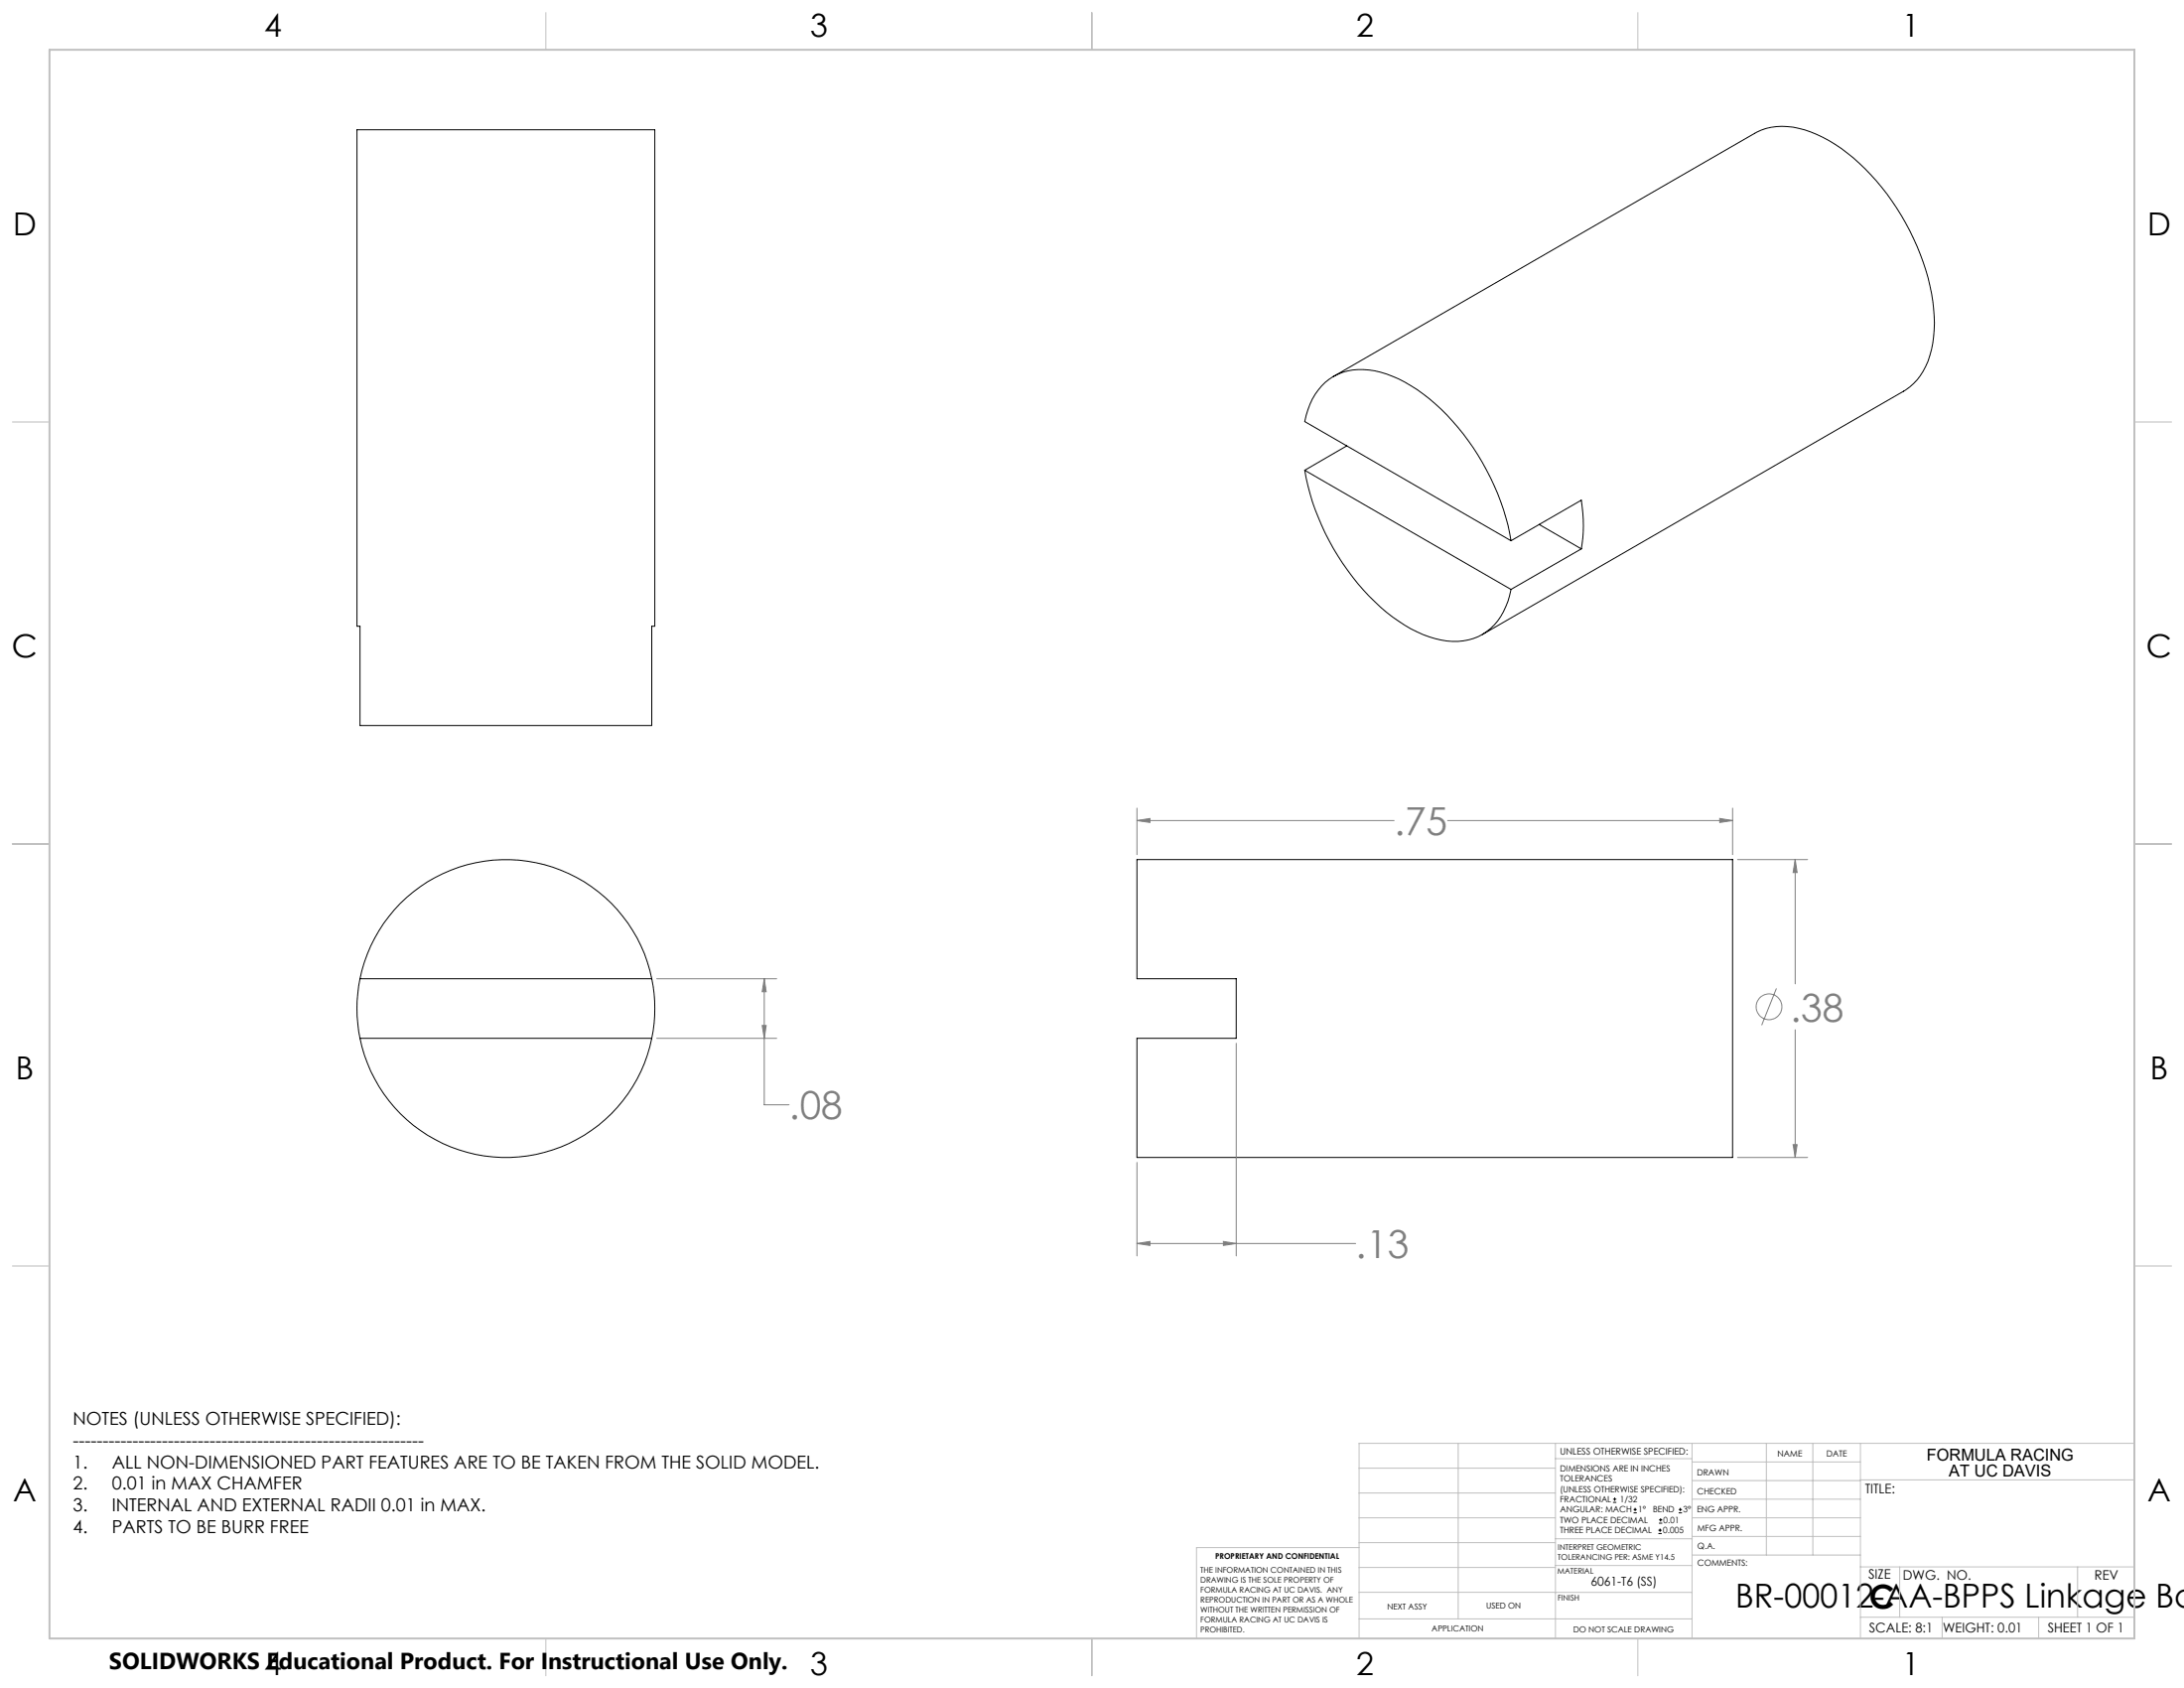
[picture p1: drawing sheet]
<svg xmlns="http://www.w3.org/2000/svg" width="559mm" height="432mm" viewBox="0 0 559 432" stroke-linecap="round" stroke-linejoin="round" font-family="sans-serif">
<g fill="none" stroke="#000" stroke-width=".25">
<path d="M91.3 33.2h76.2v127h-.7v25.4h-74.7v-25.4h-.8zM339.1 97.8a14.7 14.7 0 0 1 14.1-2.6 39.7 39.7 0 0 1 18.4 12.5 62.5 62.5 0 0 1 15 30.6l-52.8-30.5a17.4 17.4 0 0 1 5.3-10zM341.2 96.3l107.7-62.2a15.9 15.9 0 0 1 12.9-.9 41.3 41.3 0 0 1 18.3 13.1 60.5 60.5 0 0 1 14.8 34.5 23.7 23.7 0 0 1-4.4 16.4l-1.9 1.8-1.6 1.1-107.7 62.2M344.6 114.1l-10.8 6.2M333.8 120.3a61.8 61.8 0 0 0 22.5 37.5 27.5 27.5 0 0 0 16.7 6.3 14 14 0 0 0 12.8-10.3l.8-3M333.8 120.3l52.8 30.5M386.6 138.3l18-10.3a36.8 36.8 0 0 1 0 12.4M393.8 134.2l10.8 6.2M404.6 140.4l-18 10.4M290.9 219.9h152.4v76.2h-152.4v-30.5h25.4v-15.2h-25.4zM92.1 250.4a38.1 38.1 0 0 1 37.3-30.5 38.1 38.1 0 0 1 37.4 30.5M92.1 250.4a37.8 37.8 0 0 0 0 15.2"/>
<path d="M92.1 250.4h74.7M166.8 250.4a37.8 37.8 0 0 1 0 15.2M92.1 265.6a38.1 38.1 0 0 0 37.3 30.5 38.1 38.1 0 0 0 37.4-30.5M92.1 265.6h74.7M412.7 384.3h.9M412.7 383.5h.9M413.1 383.1v.8M418 387h.8M418 386.2h.8M418.4 385.7v.9M424.3 392.3h.9M424.3 391.4h.9"/>
<path d="M424.5 389.6h.8M424.5 388.8h.8M424.7 391v.9M424.9 388.4v.8M429.5 387h.9M429.5 386.2h.9M429.9 385.7v.9"/>
</g>
<g fill="none" stroke="#808080" stroke-width=".25">
<path d="M290.9 206.7v11.9M290.9 209.9h65.8M290.9 209.9l3.3-.5v1zM370.4 209.9h72.9M440 209.4l3.3 .5-3.3 .5zM443.3 206.7v11.9M444.6 219.9h17.9M459.3 219.9v31.8M459.3 219.9l.5 3.3h-1zM168 250.4h30.7M195.5 250.4l.5 3.3h-1zM195.5 250.4v32.2h6.4"/>
<path d="M454.5 252.8l-3.8 9.5M168 265.6h30.7M195 262.3h1l-.5 3.3zM316.3 266.9v54.4M459.3 263.4v32.7M290.9 297.4v23.9M444.6 296.1h17.9M458.8 292.8h1l-.5 3.3zM290.9 318.1h56M290.9 318.1l3.3-.5v1zM313 317.6l3.3 .5-3.3 .5z"/>
<circle cx="452.6" cy="257.5" r="3.3"/>
</g>
<g fill="none" stroke="#c0c0c0" stroke-width=".25">
<path d="M139.7 3.2v9.5M279.4 3.2v9.5M419.1 3.2v9.5M3.1 107.9h9.6M546.1 107.9h9.5M3.1 215.9h9.6M546.1 215.9h9.5M3.1 323.8h9.6M546.1 323.8h9.5M347.7 375.6h50.3M373.1 369.2v44.9M398 369.2v49.9"/>
<path d="M398 373.1h34.9M432.9 369.2v49.9M432.9 378.7h43.1M432.9 374h43.1M451.9 369.2v28.6M463.8 369.2v28.6M476 369.2v49.9M476 378.6h70.1M546.1 369.2h-198.4v49.9M347.7 394.6h50.3M347.7 388.3h50.3M347.7 381.9h50.3"/>
<path d="M347.7 395.9h-41.6v23.2M398 393.6h35M432.9 383.5h43.1M432.9 388.3h43.1M432.9 393h43.1M433 397.8h43M139.7 419.1v9.6M279.4 419.1v9.6M347.7 414.1h85.2M347.7 401h50.3M347.7 407.3h50.3M398 407.4h34.9"/>
<path d="M398 400.5h35M419.1 419.1v9.6M476 413.7h70.1M476 400.8h70.1M486.1 400.8v12.9M496.9 413.7v5.4M521.6 413.7v5.4M531.6 400.8v12.9"/>
</g>
<path d="M12.7 12.7h533.4v406.4h-533.4z" fill="none" stroke="#c0c0c0" stroke-width=".5"/>
<path d="M195.5 250.4l.5 3.3h-1zM195 262.3h1l-.5 3.3zM458.8 292.8h1l-.5 3.3zM459.3 219.9l.5 3.3h-1zM440 209.4l3.3 .5-3.3 .5zM290.9 209.9l3.3-.5v1zM313 317.6l3.3 .5-3.3 .5zM290.9 318.1l3.3-.5v1z" fill="#808080"/>
<g font-size="9.9" fill="#808080">
<text x="356.7" y="213.6">.75</text>
<text x="458.1" y="261.3">.38</text>
<text x="201.9" y="286.3">.08</text>
<text x="346.9" y="321.8">.13</text>
</g>
<g font-size="8.5">
<text x="444" y="411.3">BR-00012-AA-BPPS Linkage Ba</text>
<text x="478.3" y="411.4">C</text>
</g>
<g font-size="8.1">
<text x="67.6" y="9.3">4</text>
<text x="207.3" y="9.3">3</text>
<text x="347" y="9.3">2</text>
<text x="486.7" y="9.3">1</text>
<text x="3.3" y="60.1">D</text>
<text x="549.4" y="60.1">D</text>
<text x="3" y="168">C</text>
<text x="549.1" y="168">C</text>
<text x="4" y="276">B</text>
<text x="550.1" y="276">B</text>
<text x="3.3" y="383.9">A</text>
<text x="549.4" y="383.9">A</text>
<text x="67.6" y="428.4">4</text>
<text x="207.3" y="428.4">3</text>
<text x="347" y="428.4">2</text>
<text x="486.7" y="428.4">1</text>
</g>
<text font-size="5.9" x="27.9" y="427">SOLIDWORKS Educational Product. For Instructional Use Only.</text>
<g font-size="4.6">
<text x="18.6" y="364.4">NOTES (UNLESS OTHERWISE SPECIFIED):</text>
<text x="18.6" y="370">-----------------------------------------------------------</text>
<text x="18.6" y="375.5">1.</text>
<text x="28.7" y="375.5">ALL NON-DIMENSIONED PART FEATURES ARE TO BE TAKEN FROM THE SOLID MODEL.</text>
<text x="18.6" y="381.1">2.</text>
<text x="28.7" y="381.1">0.01 in MAX CHAMFER</text>
<text x="18.6" y="386.7">3.</text>
<text x="28.7" y="386.7">INTERNAL AND EXTERNAL RADII 0.01 in MAX.</text>
<text x="18.6" y="392.3">4.</text>
<text x="28.7" y="392.3">PARTS TO BE BURR FREE</text>
</g>
<g font-size="4.2">
<text x="493" y="373.5">FORMULA RACING</text>
<text x="498.7" y="377.8">AT UC DAVIS</text>
</g>
<g font-size="3.4">
<text x="477.2" y="381.9">TITLE:</text>
<text x="478.1" y="404">SIZE</text>
<text x="486.9" y="404">DWG. NO.</text>
<text x="535.9" y="404.1">REV</text>
<text x="478.2" y="417.6">SCALE: 8:1</text>
<text x="497.1" y="417.7">WEIGHT: 0.01</text>
<text x="523.9" y="417.6">SHEET 1 OF 1</text>
</g>
<text font-size="3.2" x="407" y="405.7">6061-T6 (SS)</text>
<text font-size="2.4" x="399.2" y="372.1">UNLESS OTHERWISE SPECIFIED:</text>
<g font-size="2.2">
<text x="399.2" y="376.4">DIMENSIONS ARE IN INCHES</text>
<text x="434.2" y="377.3">DRAWN</text>
<text x="454.8" y="372.5">NAME</text>
<text x="467.3" y="372.6">DATE</text>
<text x="399.2" y="379">TOLERANCES</text>
<text x="399.2" y="381.7">(UNLESS OTHERWISE SPECIFIED):</text>
<text x="434.3" y="382.2">CHECKED</text>
<text x="399.2" y="389.6">TWO PLACE DECIMAL</text>
<text x="399.2" y="384.3">FRACTIONAL</text>
<text x="399.2" y="387">ANGULAR: MACH</text>
<text x="414.5" y="384.3">1/32</text>
<text x="419.1" y="387">1°</text>
<text x="422.9" y="387">BEND</text>
<text x="425.6" y="389.6">0.01</text>
<text x="430.6" y="387">3°</text>
<text x="434.2" y="386.9">ENG APPR.</text>
<text x="399.2" y="392.3">THREE PLACE DECIMAL</text>
<text x="425.5" y="392.3">0.005</text>
<text x="434.3" y="391.6">MFG APPR.</text>
<text x="434.3" y="396.3">Q.A.</text>
<text x="434.3" y="400.5">COMMENTS:</text>
</g>
<g font-size="2.1">
<text x="354.9" y="411.6">NEXT ASSY</text>
<text x="380.3" y="411.6">USED ON</text>
<text x="366.3" y="417.4">APPLICATION</text>
<text x="402.5" y="417.5">DO NOT SCALE DRAWING</text>
</g>
<g font-size="2">
<text x="310.9" y="398.8">PROPRIETARY AND CONFIDENTIAL</text>
<text x="398.6" y="396.5">INTERPRET GEOMETRIC</text>
<text x="398.6" y="399">TOLERANCING PER: ASME Y14.5</text>
<text x="307.2" y="402.4">THE INFORMATION CONTAINED IN THIS</text>
<text x="307.2" y="404.9">DRAWING IS THE SOLE PROPERTY OF</text>
<text x="307.2" y="407.5">FORMULA RACING AT UC DAVIS. ANY</text>
<text x="398.5" y="402.6">MATERIAL</text>
<text x="307.2" y="410">REPRODUCTION IN PART OR AS A WHOLE</text>
<text x="307.2" y="412.5">WITHOUT THE WRITTEN PERMISSION OF</text>
<text x="398.5" y="409.4">FINISH</text>
<text x="307.2" y="415">FORMULA RACING AT UC DAVIS IS</text>
<text x="307.2" y="417.6">PROHIBITED.</text>
</g>
</svg>
